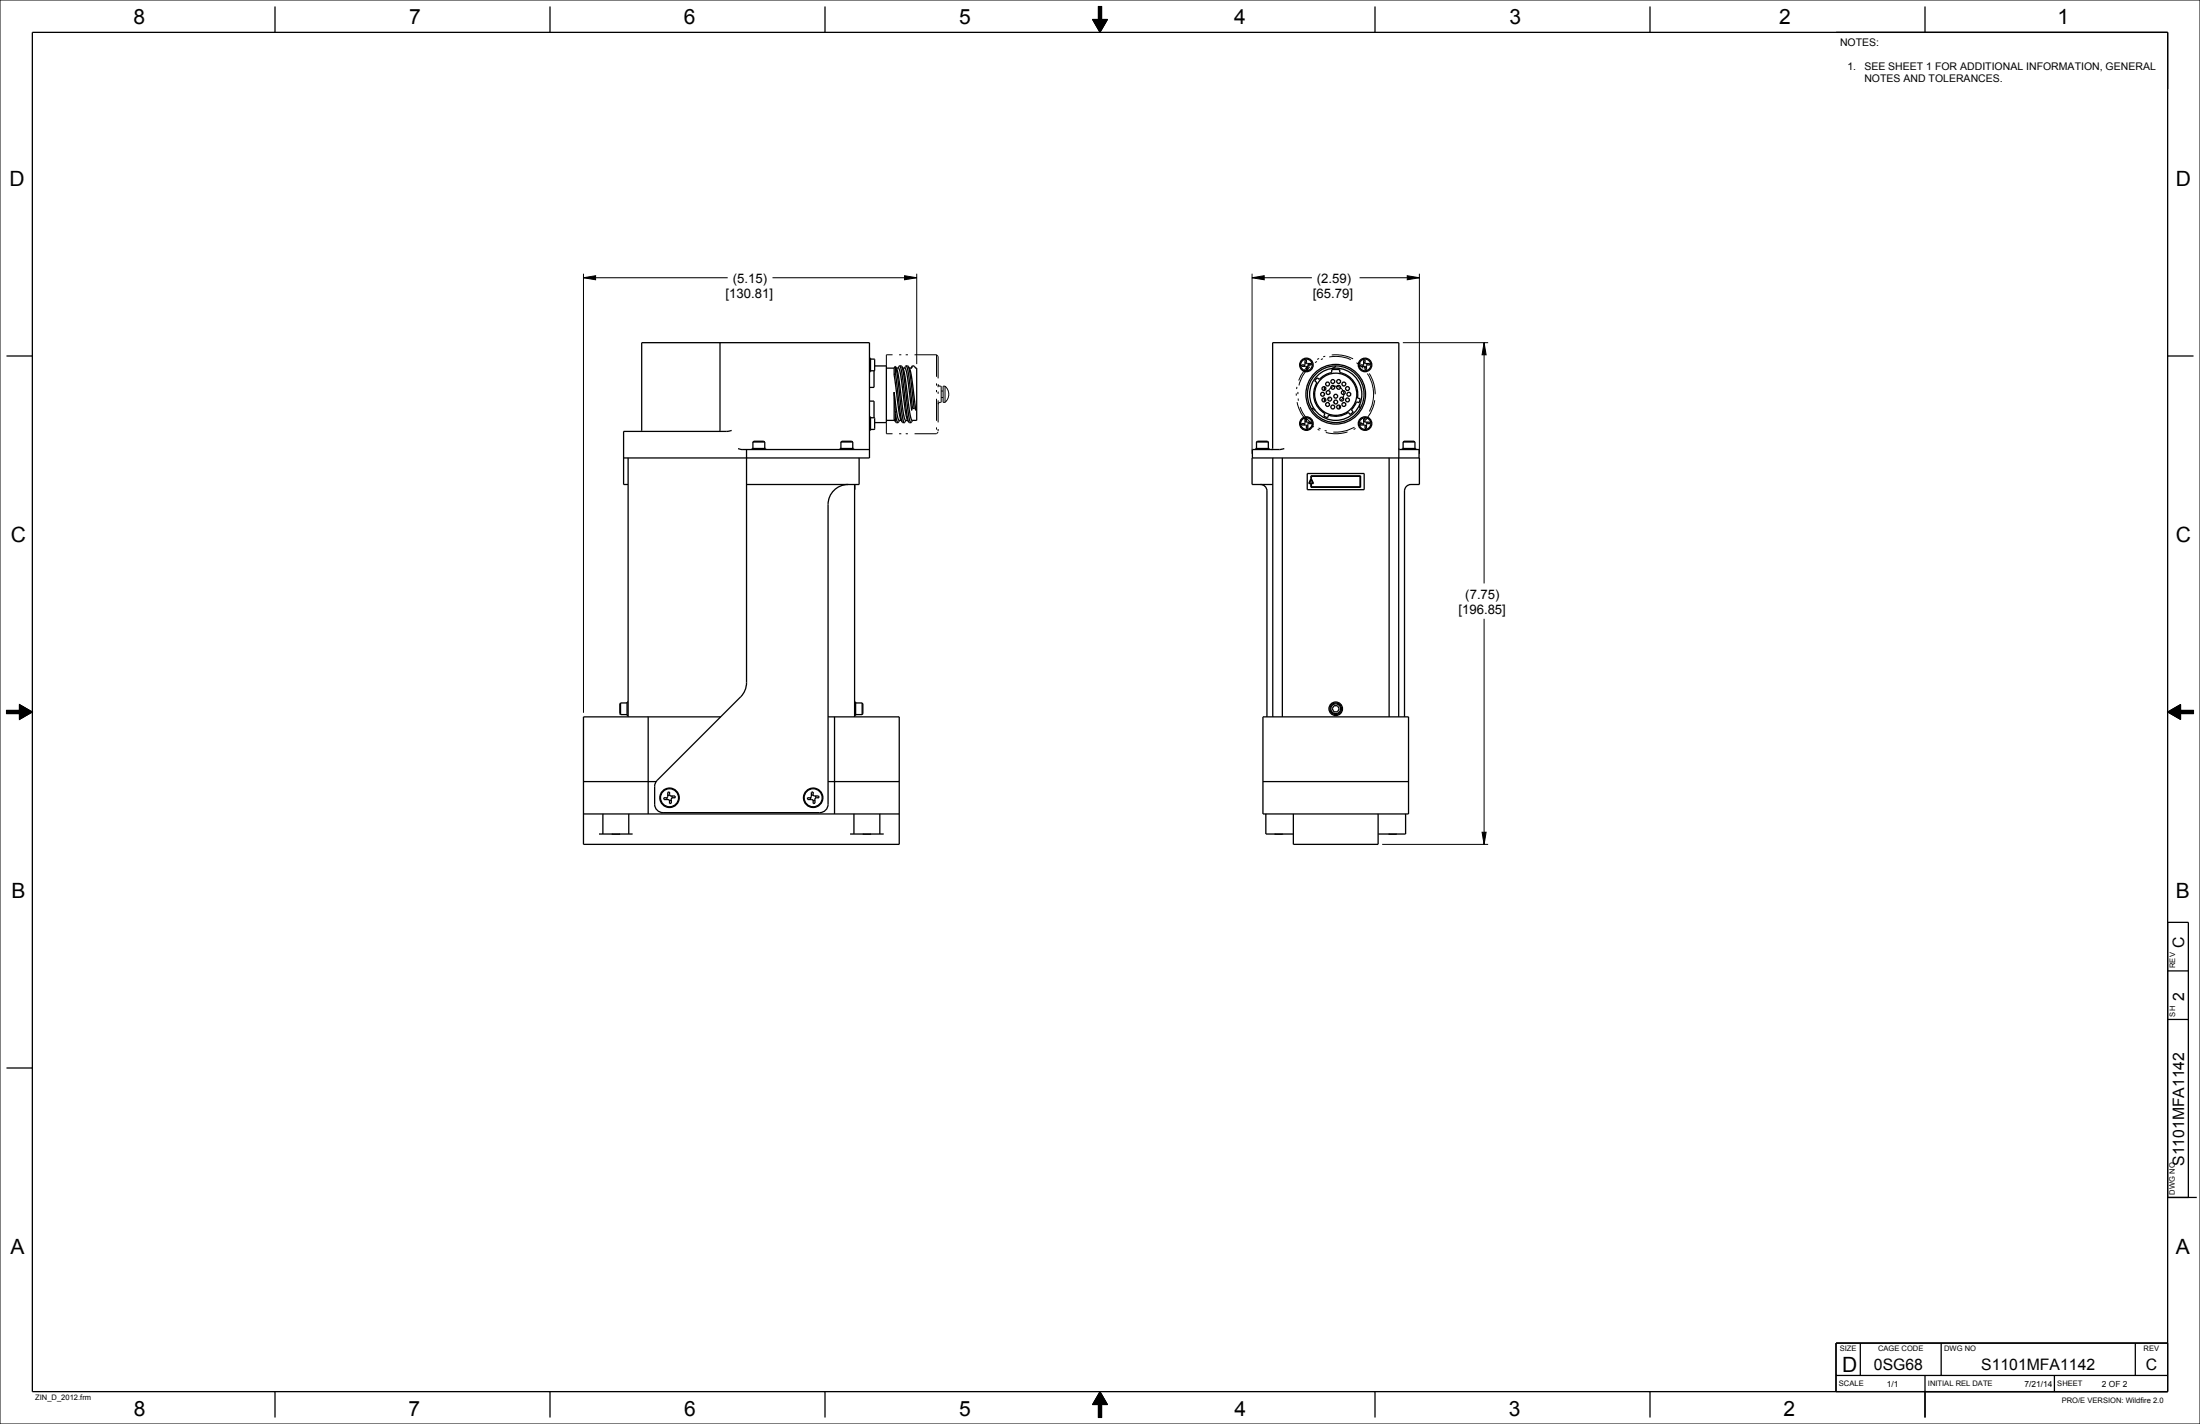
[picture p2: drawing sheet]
<svg xmlns="http://www.w3.org/2000/svg" width="864mm" height="559mm" viewBox="0 0 864 559" stroke-linecap="round" stroke-linejoin="round" font-family="sans-serif">
<g fill="none" stroke="#000" stroke-width=".39">
<path d="M0 0h863.6v558.8h-863.6zM431.2 2.5h1.2v5.1h2.3l-2.9 5.1-2.9-5.1h2.3zM229 109l4.8-.8v1.6zM229 107.4v172.3M229 109h56.7M303.2 109h56.7M355.1 108.2l4.8 .8-4.8 .8zM359.9 107.4v35.5M491.5 109l4.8-.8v1.6zM491.5 109h23.5M491.5 107.4v70.7M533.7 109h23.5"/>
<path d="M552.4 108.2l4.8 .8-4.8 .8zM557.2 107.4v70.7M550.7 134.5h33.5M582.6 134.5l.8 4.7h-1.6zM582.6 134.5v94.4M582.6 242.8v88.5M2.5 278.8h5.1v-2.3l5.1 2.9-5.1 2.9v-2.3h-5.1zM850.9 279.4l5.1-2.9v2.3h5.1v1.2h-5.1v2.3zM542.6 331.3h41.6M581.8 326.6h1.6l-.8 4.7zM431.8 546.1l2.9 5.1h-2.3v5.1h-1.2v-5.1h-2.3z"/>
</g>
<path d="M431.2 2.5h1.2v5.1h2.3l-2.9 5.1-2.9-5.1h2.3zM229 109l4.8-.8v1.6zM355.1 108.2l4.8 .8-4.8 .8zM491.5 109l4.8-.8v1.6zM552.4 108.2l4.8 .8-4.8 .8zM582.6 134.5l.8 4.7h-1.6zM850.9 279.4l5.1-2.9v2.3h5.1v1.2h-5.1v2.3zM2.5 278.8h5.1v-2.3l5.1 2.9-5.1 2.9v-2.3h-5.1zM581.8 326.6h1.6l-.8 4.7zM431.8 546.1l2.9 5.1h-2.3v5.1h-1.2v-5.1h-2.3z" fill="#000"/>
<g fill="none" stroke="#000" stroke-width=".51">
<path d="M12.7 12.7h838.2v533.4h-838.2zM107.9 2.5v10.2M215.9 2.5v10.2M323.8 2.5v10.2M539.8 2.5v10.2M647.7 2.5v10.2M755.6 2.5v10.2M2.5 139.7h10.2M282.6 134.5v34.4l-.2 .4M850.9 139.7h10.2M341.3 140.6h.4v5.3h-.4M341.3 157.4h1.8v6.5"/>
<path d="M341.7 140.9h1.4l.2 .3v4l-.2 .3M341.7 145.5h1.4M343.1 145.5v6.5h-1.8M343.3 143.6h4.6v22.2h-4.6M347.9 144.5h3.1M351 147.1l1.8 14.1a8.6 8.6 0 0 0 1.3 4.3M351 153.9l.5 8.4M351 153.9l1.4 10 .5 1 .9 .1M351 144.5v2.6M351 153.9v10.6M351.5 143.9h.1M351.5 143.9l-.5 .6"/>
<path d="M351.5 146.5l1.8 15 .8 4M351.5 146.5l-.5 .6M351.5 143.9v2.6M351.5 143.9l.8 4 1.8 14.8 .5 2.3 .4 .8M351.5 143.9a14.7 14.7 0 0 1 1.7 7.2l1.7 12.3 .5 1.5 .9 .1M351.8 144.5h1l.5 1.5 1.8 13.2a13.3 13.3 0 0 0 1.6 6.3M353.1 143.6l.9 .2M353.1 143.6l-.6 .9M353.1 143.6l.5 .8 .5 2.4 1.7 14.8 .9 3.9M354 143.8l.1 .1M354 143.8v.1M354 143.9l.9 4 1.7 14.8 .5 2.3 .5 .8"/>
<path d="M354.1 143.9a14.8 14.8 0 0 1 1.6 7.2l1.9 13 .4 .9h1.9v-20.5h-.5M354.4 144.5h.9l.5 1.2 2.1 15.3 .3-.7M355.7 143.6l-.6 .9M355.7 143.6l.8 .2M355.7 143.6l.5 .8 .4 2.5 1.6 13.4M356.5 143.8l.1 .1M356.6 143.9h.1M356.6 143.9l.8 4.1 1.4 12.3M356.6 143.9l.6 1.2 .5 2.3 1.8 13.6-.6-.7M358 143.8l-.4 .7M358 143.7h.1M358.1 143.6l-.1 .1"/>
<path d="M358.1 143.6h.1M358.2 143.6l-.3 1-1-.1M358.2 143.6h-.1M358.2 143.6h.6l.6 .9M359.4 144.5h.1M359.5 144.5v.1M512 143.2l.3-.3 .2-1.6h.3l.2 1.3 1.7 .1 .1 .5-1.4 .2v1.7h-.6v-1M512 143.2h-1.1l.1 .6h1.5l.3 .3M512 143.2l.2 .6M512.8 142.4l-.5 .2M513.4 143.8l-.6 .2M513.4 142.7l.3 .5"/>
<path d="M517 148.2l.9 .7a8.7 8.7 0 0 1 4.9-2.7v-1.1l1.5-.1 1.6 .1v1.1a8.7 8.7 0 0 1 7 10l1 .3-.3 1.1-.1 .4-1-.3-.9 1.7-1.1 1.4 .7 .9-1.2 1-.7-.9a8.7 8.7 0 0 1-7.8 1.1l-.4 1-.7-.3-.7-.3 .4-1a8.7 8.7 0 0 1-3.1-12.1l-.9-.7zM519.9 151.7v1.5M519.9 154.5v.5M519.9 156.2v1.5M524.3 143.6l-1.4 1M525.8 159v1.4M527.3 158h.5M533.8 158.5l.2 1.8M535 143.2l.2 .6M535.8 142.4l-.5 .2M536.4 143.8l-.6 .2M536.5 142.7l.2 .5"/>
<path d="M536.7 143.2h1.1l-.1-.5-1.7-.1-.2-1.3-.5 .1-.1 1.6-1.3 .2v.4l1.6 .2 .3 .3M536.7 143.2l-.3 .3v1.6h-.6v-1M246.6 179.7v101.6M251.7 169.3l.2-.4v-34.4h89.4v45.2h-96.5M287.2 168.9l-1.9 .4h-40.5v20.8h1.8M289.7 176l1.6 .4h50M293 176.4v91.5a7.9 7.9 0 0 1-2.3 5.6l-33.1 33.1-.6 2v7a3.3 3.3 0 0 0 3.3 3.3h61.4a3.3 3.3 0 0 0 3.4-3.3v-117.6a7.9 7.9 0 0 1 7.8-7.9M295.2 176.4v-.4h5.3v.4M295.5 173.4l.4-.2h4l.3 .2M295.5 173.4v2.6M295.5 173.4h4.7M300.2 173.4v2.6"/>
<path d="M329.8 176.4v-.4h5.3v.4M330.1 173.4l.3-.2h4l.3 .2M330.1 173.4v2.6M330.1 173.4h4.6M334.7 173.4v2.6M337.2 179.7v10.4h-44.2M341.3 163.6h.4v5.3h-.4M341.7 163.9h1.4M343.1 163.9l.2 .3v4.1l-.2 .2h-1.4M347.9 165h3.3M351 164.5l.5 .8M351 164.5l.6 1"/>
<path d="M351.5 165.3l.3 .5h.7M351.5 162.3l.5 2.7 .5 .8M351.5 162.3v3M353.1 165l-.6 .8M354.1 165.5h.1M354.1 165.5l.3 .3h.6M355.3 165.6l-.3 .2M355.7 165l-.4 .5M356.7 165.5l.2 .3h.7M358.2 160.3h.1M358.2 165l-.6 .8M358.2 160.3h.6"/>
<path d="M358.9 160.3h.1M492.9 176.4v-.4h5.3v.4M493.2 173.4h4.7M493.2 173.4l.4-.2h3.9l.4 .2M493.2 173.4v2.6M497.9 173.4v2.6M499.2 176.4l.4-.4v-41.5h49.5l-.1 146.8M499.6 179.7v101.6M503.4 179.7v101.6M504.1 176l-1.8 .4h-10.7v3.3M512 166.2l.2 .6M512.8 165.3v-1l-.5 .1v1.5l-.3 .3"/>
<path d="M512.8 165.3l.4 .4 1.5 .2 .1 .3-1.4 .2v1.7l-.6 .1-.1-1.4h-1.7l-.1-.6h1.1M512.8 165.4l-.5 .2M513.4 166.8l-.6 .2M513.4 165.7l.3 .5M514.7 160.3l1.6 .7M535 166.2l.2 .6M535.8 165.3v-1l-.5 .1-.1 1.7-1.3 .1 .1 .6h1.7l.1 1.4 .4-.1 .2-1.5 .3-.4M535.8 165.3l.4 .4h1.5l.1 .5h-1.1M535.8 165.4l-.5 .2M536.4 166.8l-.6 .2M536.5 165.7l.2 .5M545.3 179.7v101.6"/>
<path d="M549.1 176l.4 .4h7.5v3.3M550.5 176.4v-.4h5.3v.4M550.8 173.4h4.6M550.8 173.4l.3-.2h4l.3 .2M550.8 173.4v2.6M555.4 173.4v2.6M335.5 190.1v91.2M335.5 190.1v2.1M494.8 190.1l1.1 .3 .9 .7 .5 1.6v88.6M499.6 190.1h-8.1v-10.4h65.7v10.4l-4.4 .3-1.2 1.1-.3 1.2v88.6M513.2 185.8h22.3v6.4h-22.3zM514.6 186.7h19.5v4.5h-19.5v-1.5h-.9l1-2 .9 2h-.8v1.3h19.1v-4.1h-19.1v.8h-.2z"/>
<path d="M514.7 188.2l.6 1.3h-1.2zM243.6 275.9l-.3 .3v3.9l.3 .3M243.6 275.9v4.5M243.6 275.9h2.6M246.6 275.5h-.4v5.3h.4M335.5 275.5h.4v5.3h-.4M335.9 275.9h2.5M338.4 275.9l.3 .3v3.9l-.3 .3M338.4 275.9v4.5M523.6 276.9h1.4l.7 1.2-.7 1.2h-1.4l-.6-1.2zM243.6 280.4h2.6M254.4 281.3v38.1"/>
<path d="M282.9 281.3h-53.9v50h124v-50h-27.9M327.6 281.3v38.1M335.9 280.4h2.5M495.8 281.3h57.1v38.1h-57.1zM229 319.4h124M229 306.7h28.6M236.7 319.4v7.9M246.8 319.4v7.9M261.7 313l.3 .8M262.1 310.9l.7-.1 .1 1.2 .3 .3 1.8 .1 .1 .7h-1.2l-.3 .3-.1 1.8-.7 .1v-1.2l-.3-.3h-1.8l-.1-.7 1.2-.1 .3-.3zM262.9 312l-.8 .2M263.5 313.9l-.7 .2"/>
<path d="M263.7 312.4l.2 .7M318.1 313l.3 .8M318.5 310.9l.7-.1 .1 1.2 .3 .3 1.7 .1 .2 .7h-1.2l-.3 .3-.1 1.8-.7 .1v-1.2l-.3-.3h-1.8l-.1-.7 1.2-.1 .3-.3zM319.2 312l-.7 .2M319.9 313.9l-.7 .2M320 312.4l.3 .7M325.1 306.7h27.9M335.2 319.4v7.9M345.4 319.4v7.9M495.8 306.7h57.1M496.9 319.4v7.9h10.8M507.7 319.4v11.9h33.3v-11.9"/>
<path d="M551.8 319.4v7.9h-10.8M235.1 327.3h13.2M240.1 327.3h3.3M333.7 327.3h13.2M338.6 327.3h3.4M500.3 327.3h3.3M545 327.3h3.3M850.9 361.9h8.1v108M850.9 381h8.1M2.5 419.1h10.2M850.9 400h8.1M850.9 469.9h11.4"/>
<path d="M720.7 539.8h130.2M730.2 527v12.8M755.6 539.8v16.5M762 527v12.8M806.4 539.8v6.3M838.2 527v12.8M850.9 527h-130.2v19.1M107.9 546.1v10.2M215.9 546.1v10.2M323.8 546.1v10.2M539.8 546.1v10.2M647.7 546.1v10.2"/>
<circle cx="512.8" cy="143.2" r="2.29"/>
<circle cx="512.8" cy="143.2" r="2.65"/>
<circle cx="519.2" cy="154.7" r=".76"/>
<circle cx="519.7" cy="152.5" r=".76"/>
<circle cx="519.7" cy="156.9" r=".76"/>
<circle cx="521.1" cy="158.7" r=".76"/>
<circle cx="521.1" cy="150.7" r=".76"/>
<circle cx="521.4" cy="154.1" r=".76"/>
<circle cx="522" cy="156.6" r=".76"/>
<circle cx="523.2" cy="152" r=".76"/>
<circle cx="523.2" cy="149.7" r=".76"/>
<circle cx="523.2" cy="159.7" r=".76"/>
<circle cx="524.3" cy="154.7" r="11.7"/>
<circle cx="524.3" cy="154.7" r="10.3"/>
<circle cx="524.3" cy="154.7" r="8.3"/>
<circle cx="524.3" cy="157.8" r=".76"/>
<circle cx="524.3" cy="155.5" r=".76"/>
<circle cx="524.3" cy="154.7" r="11.1"/>
<circle cx="525.5" cy="152" r=".76"/>
<circle cx="525.5" cy="149.7" r=".76"/>
<circle cx="525.5" cy="159.7" r=".76"/>
<circle cx="526.7" cy="156.6" r=".76"/>
<circle cx="527.3" cy="154.1" r=".76"/>
<circle cx="527.5" cy="158.7" r=".76"/>
<circle cx="527.5" cy="150.7" r=".76"/>
<circle cx="529" cy="152.5" r=".76"/>
<circle cx="529" cy="156.9" r=".76"/>
<circle cx="529.5" cy="154.7" r=".76"/>
<circle cx="535.8" cy="143.2" r="2.29"/>
<circle cx="535.8" cy="143.2" r="2.65"/>
<circle cx="512.8" cy="166.2" r="2.29"/>
<circle cx="512.8" cy="166.2" r="2.65"/>
<circle cx="535.8" cy="166.2" r="2.29"/>
<circle cx="535.8" cy="166.2" r="2.65"/>
<circle cx="524.3" cy="278.1" r="2.28"/>
<circle cx="524.3" cy="278.1" r="2.65"/>
<circle cx="524.3" cy="278.1" r="1.92"/>
<circle cx="262.8" cy="313.1" r="3.8"/>
<circle cx="262.8" cy="313.1" r="3.5"/>
<circle cx="319.2" cy="313.1" r="3.8"/>
<circle cx="319.2" cy="313.1" r="3.5"/>
</g>
<g fill="none" stroke="#000" stroke-width=".39" stroke-dasharray="8.6 2.6 .9 1.7 .9 2.6" stroke-linecap="butt">
<path d="M367.6 139.2v31M367.6 139.2h-19.7M368.3 139.9v29.7M368.3 139.9l-.7-.7M347.9 143.6v-4.4M368.3 150.8l.2 .5 .5 .2M369 157.9l-.5 .2-.2 .6M369.5 157.9v-6.4M369.5 157.9h-.5M369.5 151.5h-.5M370.2 157.9v-6.4M370.2 156h-.7"/>
<path d="M370.2 153.4h-.7M371 157.9v-6.4M371 157.9h-.8M371 151.5h-.8M371 151.5l1.1 1.5 .3 1.7M372.4 154.7l-.3 1.8-1.1 1.4M527.5 154.7a3.2 3.2 0 0 0-4.6-2.8 3.2 3.2 0 0 0-.5 5.3 3.2 3.2 0 0 0 5-1.8l.1-.7M539.2 154.7a14.9 14.9 0 0 0-21.9-13.1 14.9 14.9 0 0 0-1.2 25.5 14.9 14.9 0 0 0 23-10.9l.1-1.5M539.8 154.7a15.5 15.5 0 0 0-22.8-13.6 15.5 15.5 0 0 0-1.3 26.5 15.5 15.5 0 0 0 24-11.3l.1-1.6M347.9 165.8v4.4M367.6 170.2h-19.7M368.3 169.6l-.7 .6"/>
</g>
<g font-size="8.3">
<text x="52.4" y="9.5">8</text>
<text x="160.6" y="9.5">7</text>
<text x="268.5" y="9.5">6</text>
<text x="376.5" y="9.5">5</text>
<text x="484.4" y="9.5">4</text>
<text x="592.5" y="9.5">3</text>
<text x="698.4" y="9.5">2</text>
<text x="807.6" y="9.5">1</text>
<text x="3.8" y="73">D</text>
<text x="854.1" y="73">D</text>
<text x="4.2" y="212.8">C</text>
<text x="854.1" y="212.7">C</text>
<text x="4.6" y="352.4">B</text>
<text x="854.1" y="352.4">B</text>
<text x="4.1" y="492.1">A</text>
<text x="854.1" y="492.1">A</text>
<text x="723.1" y="538.2">D</text>
<text x="52.5" y="555.6">8</text>
<text x="160.3" y="555.6">7</text>
<text x="268.5" y="555.6">6</text>
<text x="376.5" y="555.6">5</text>
<text x="484.7" y="555.6">4</text>
<text x="592.2" y="555.6">3</text>
<text x="700.1" y="555.6">2</text>
</g>
<g font-size="6.2">
<text x="857.4" y="372.1" transform="rotate(-90 857.4 372.1)">C</text>
<text x="857.4" y="392.6" transform="rotate(-90 857.4 392.6)">2</text>
<text x="857.4" y="457.5" transform="rotate(-90 857.4 457.5)">S1101MFA1142</text>
<text x="735.6" y="537.7">0SG68</text>
<text x="777.7" y="537.7">S1101MFA1142</text>
<text x="842.3" y="537.7">C</text>
</g>
<g font-size="5.2">
<text x="287.6" y="111">(5.15)</text>
<text x="517" y="111">(2.59)</text>
<text x="284.8" y="116.9">[130.81]</text>
<text x="515.4" y="116.9">[65.79]</text>
<text x="575.2" y="234.9">(7.75)</text>
<text x="572.5" y="240.8">[196.85]</text>
</g>
<g font-size="4.1">
<text x="722.3" y="17.9">NOTES:</text>
<text x="725.2" y="27.4">1.</text>
<text x="731.8" y="27.4">SEE SHEET 1 FOR ADDITIONAL INFORMATION, GENERAL</text>
<text x="731.8" y="32.1">NOTES AND TOLERANCES.</text>
</g>
<g font-size="3.3">
<text x="740.7" y="544.2">1/1</text>
<text x="794.7" y="544.2">7/21/14</text>
<text x="825.1" y="544.2">2 OF 2</text>
</g>
<g font-size="3">
<text x="853.8" y="379.9" transform="rotate(-90 853.8 379.9)">REV</text>
<text x="853.9" y="398.9" transform="rotate(-90 853.9 398.9)">SH</text>
<text x="853.8" y="468.8" transform="rotate(-90 853.8 468.8)">DWG NO</text>
<text x="722.2" y="530.2">SIZE</text>
<text x="737.2" y="530.2">CAGE CODE</text>
<text x="763.1" y="530.2">DWG NO</text>
<text x="841.5" y="530.2">REV</text>
<text x="721.9" y="544">SCALE</text>
<text x="756.8" y="544">INITIAL REL DATE</text>
<text x="807.6" y="544">SHEET</text>
<text x="13.8" y="549.5">ZIN_D_2012.frm</text>
<text x="809.3" y="550.4">PRO/E VERSION: Wildfire 2.0</text>
</g>
</svg>
